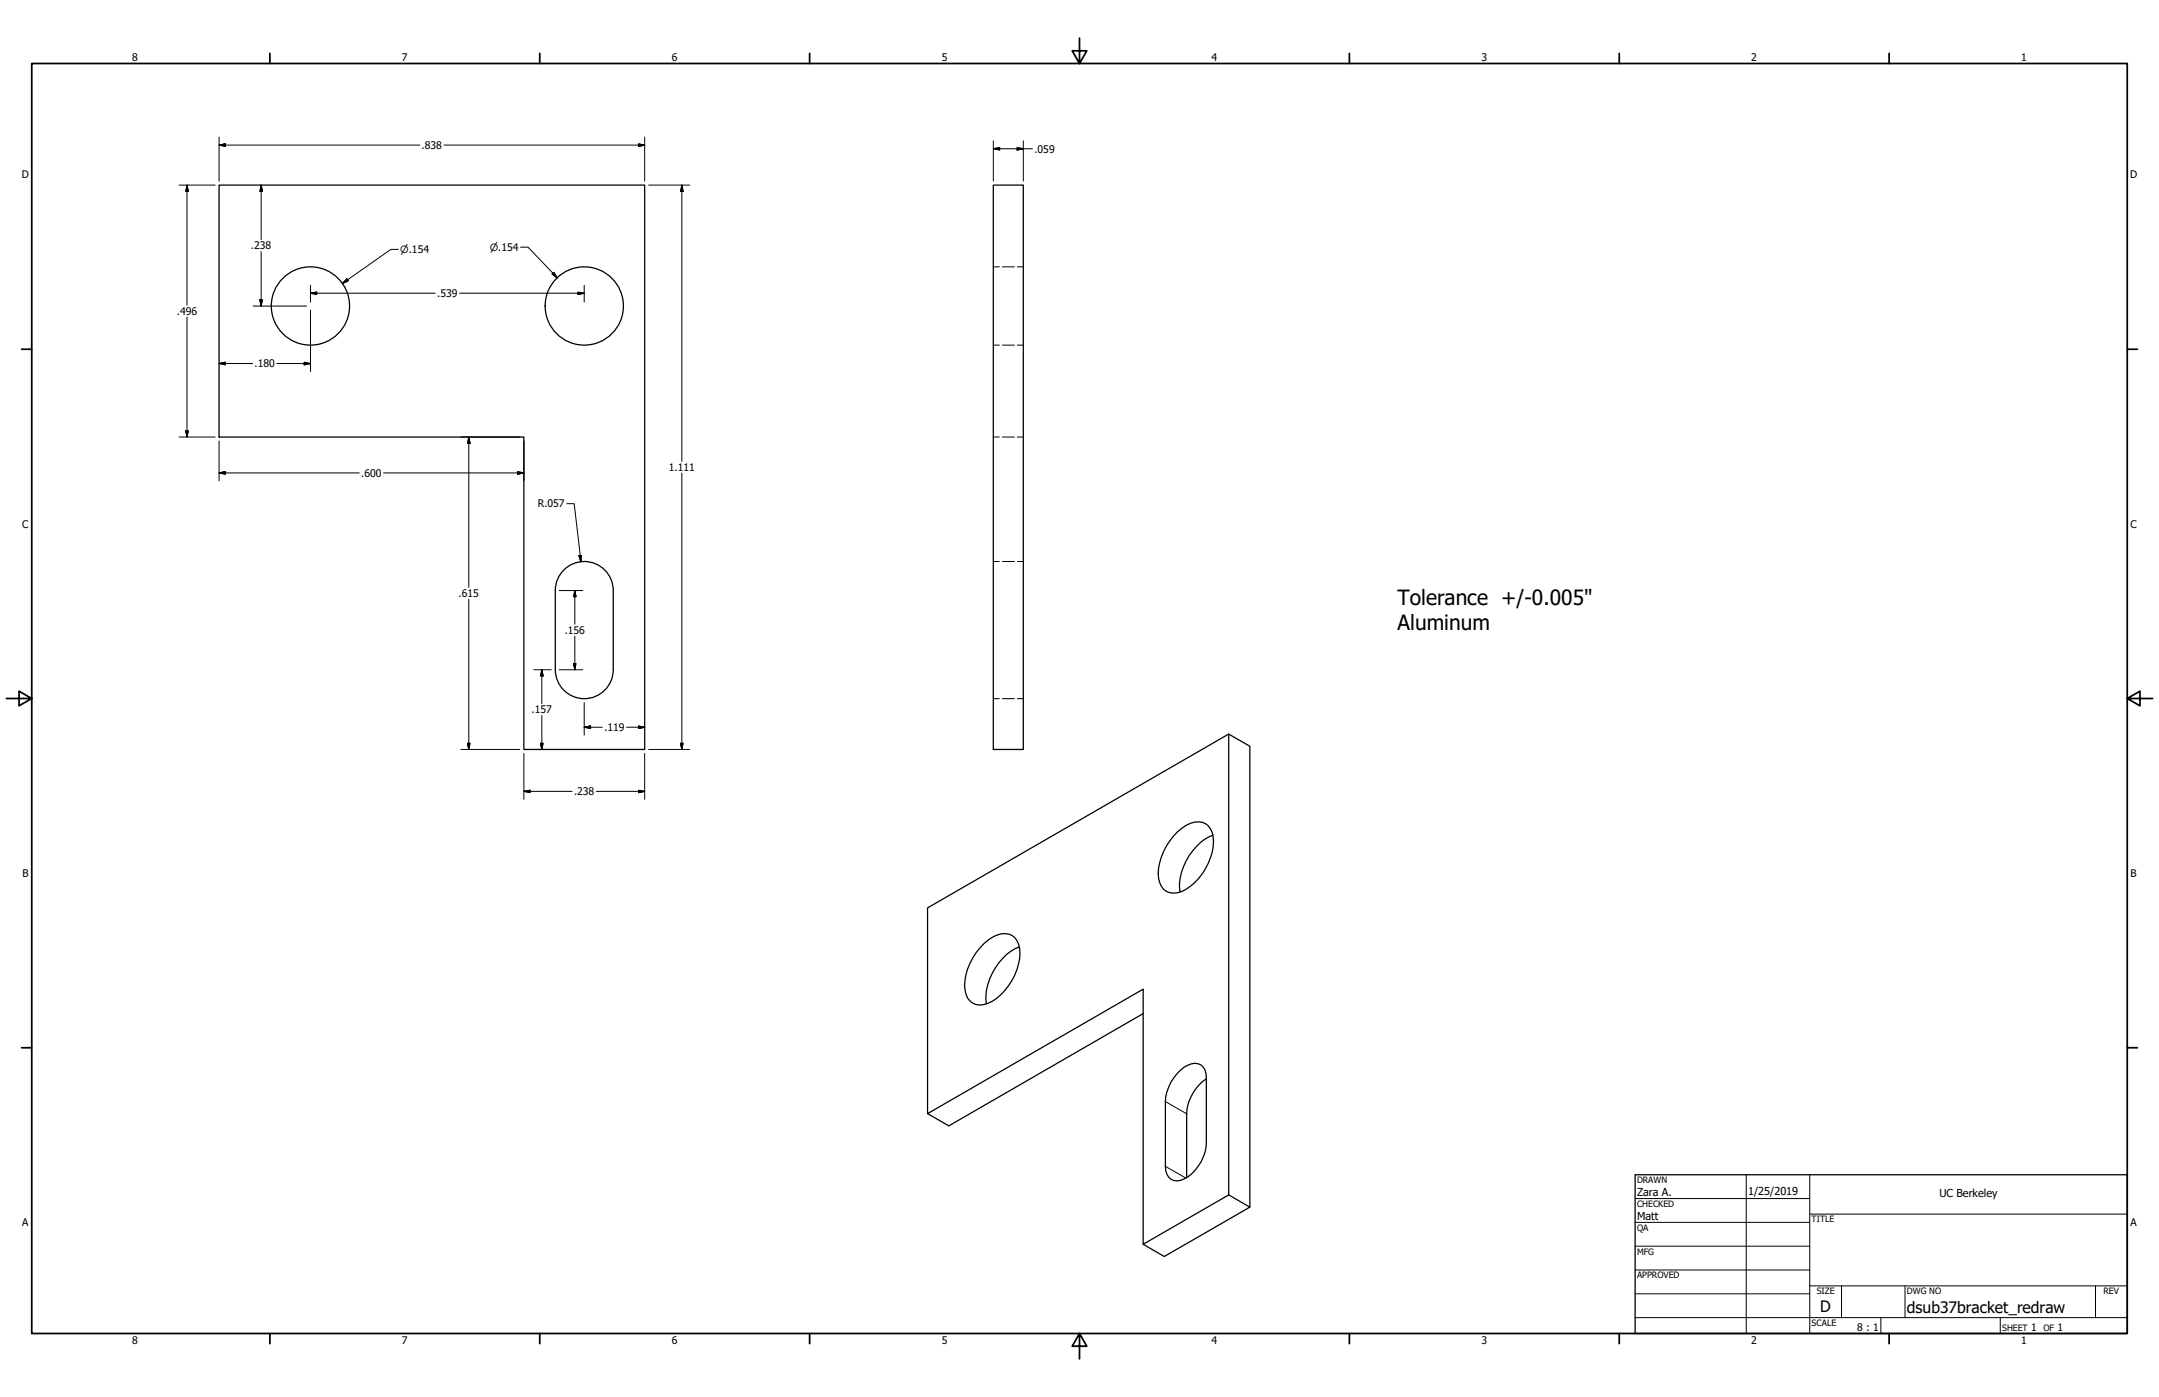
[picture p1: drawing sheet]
<svg xmlns="http://www.w3.org/2000/svg" width="864mm" height="559mm" viewBox="0 0 864 559" stroke-linecap="round" stroke-linejoin="round" font-family="sans-serif">
<!-- layer: Visible (ANSI) -->
<g fill="none" stroke="#000" stroke-width=".51">
<path d="M87.6 74h170.3v225.8h-48.4v-125h-121.9zM397.3 74h12v225.8h-12zM225.5 228a11.6 11.6 0 0 1 12.7-2.5 11.6 11.6 0 0 1 7.1 10.7v31.7a11.6 11.6 0 0 1-11.6 11.6 11.6 11.6 0 0 1-11.6-11.6v-31.7a11.5 11.5 0 0 1 3.4-8.2zM491.5 293.6l8.4 4.9v184.4l-8.4-4.9M470.9 332.8a11.2 11.2 0 0 1 10-3.9 7.2 7.2 0 0 1 4.5 7.7 23.8 23.8 0 0 1-12.8 20 6.2 6.2 0 0 1-9.2-5.3 23.5 23.5 0 0 1 7.5-18.5zM485.2 334.1a22.6 22.6 0 0 0-12.6 14.7 16.7 16.7 0 0 0-.6 8M393.5 377.5a11.2 11.2 0 0 1 9.9-3.9 7.1 7.1 0 0 1 4.6 7.7 23.7 23.7 0 0 1-12.8 20 6.2 6.2 0 0 1-9.2-5.3 22.9 22.9 0 0 1 7.5-18.5zM407.7 378.8a23.2 23.2 0 0 0-13.3 19l.2 3.8M457.3 405.4l-77.8 44.9-8.5-4.8v-82.3l120.5-69.6v184.4l-34.2 19.7v-102l-86.3 49.8M482.5 431.5a18.2 18.2 0 0 0-7.8 14v25.5M466.2 440.6a17.8 17.8 0 0 1 8.9-14.5 4.7 4.7 0 0 1 7.3 3.4l.1 27.6a17.1 17.1 0 0 1-10.4 15.1 4.5 4.5 0 0 1-5.8-4l-.1-1.7M499.9 482.9l-34.2 19.7-8.4-4.9"/>
<circle cx="124.2" cy="122.4" r="15.7"/>
<circle cx="233.7" cy="122.4" r="15.7"/>
</g>
<!-- layer: Hidden (ANSI) -->
<g fill="none" stroke="#000" stroke-width=".4">
<path d="M397.3 106.7h2.4M400.9 106.7h4.9M406.9 106.7h2.4M397.3 138h2.4M400.9 138h4.9M406.9 138h2.4M397.3 174.8h2.4M400.9 174.8h4.9M406.9 174.8h2.4M397.3 224.6h2.4M400.9 224.6h4.9M406.9 224.6h2.4"/>
<path d="M397.3 279.5h2.4M400.9 279.5h4.9M406.9 279.5h2.4"/>
</g>
<!-- layer: Visible Narrow (ANSI) -->
<path d="M466.2 440.6l8.5 4.9M466.2 466.5l8.1 4.7" fill="none" stroke="#000" stroke-width=".4"/>
<path d="M466.2 440.6v25.9" fill="none" stroke="#000" stroke-width=".51"/>
<!-- layer: Border (ANSI) -->
<g fill="none" stroke="#000" stroke-width=".7">
<path d="M431.8 15.2v10.2l-2.9-5.1h5.8l-2.9 5.1M12.7 25.4h838.2v508h-838.2zM107.9 21.3v4.1M215.9 21.3v4.1M323.8 21.3v4.1M539.8 21.3v4.1M647.7 21.3v4.1M755.6 21.3v4.1M8.6 139.7h4.1M850.9 139.7h4.1M2.5 279.4h10.2l-5.1-2.9v5.8l5.1-2.9M850.9 279.4l5.1 2.9v-5.8l-5.1 2.9h10.2"/>
<path d="M8.6 419.1h4.1M850.9 419.1h4.1M107.9 533.4v4.1M215.9 533.4v4.1M323.8 533.4v4.1M431.8 533.4l2.9 5.1h-5.8l2.9-5.1v10.2M539.8 533.4v4.1M647.7 533.4v4.1M755.6 533.4v4.1"/>
</g>
<!-- layer: Title (ANSI) -->
<g fill="none" stroke="#000" stroke-width=".4">
<path d="M654 479.4h69.9M698.5 469.9v63.5M723.9 469.9v63.5M654 488.9h69.9M654 498.5h69.9M723.9 485.6h127M654 508h69.9M654 517.5h69.9M723.9 514.3h127M736.6 514.3v12.7M762 514.3v12.7M838.2 514.3v12.7"/>
<path d="M654 527h196.9M752.3 527v6.4M800.1 527v6.4"/>
</g>
<path d="M654 469.9h196.9v63.5h-196.9z" fill="none" stroke="#000" stroke-width=".51"/>
<!-- layer: Dimension (ANSI) -->
<g fill="none" stroke="#000" stroke-width=".4">
<path d="M87.6 58l2.5-.5v1zM87.6 58h80.3M87.6 54.9v17.6M177.6 58h80.3M255.4 57.5l2.5 .5-2.5 .5zM257.9 54.9v17.6M397.3 59.5l2.6-.4v.9zM397.3 59.5h15.6M397.3 56.3v16.2M406.8 59.1l2.5 .4-2.5 .5zM409.3 56.3v16.2M71.6 74h14.4"/>
<path d="M74.8 74l.5 2.6h-1zM74.8 74v48M104.5 74l.5 2.6h-1.1zM104.5 74v21.8M259.5 74h16.4M272.7 74l.5 2.6h-1zM272.7 74v110.6M159.3 99.8h-3l-19.3 13.6M208.2 98.9h3l11.7 12.2M103.9 119.9h1.1l-.5 2.5zM104.5 100.6v21.8M124.2 117.3l2.5-.5v1z"/>
<path d="M124.2 117.3h49.9M124.2 114.1v6.7M138.7 111.6l.6 .7-2.3 1.1zM183.8 117.3h49.9M220.9 109.6l.7-.6 1.3 2.1zM231.2 116.8l2.5 .5-2.5 .5zM233.7 114.1v6.7M74.8 126.8v48M101.3 122.4h21.3M124.2 124v24.6M87.6 145.4l2.5-.5v1zM87.6 145.4h13.4"/>
<path d="M110.7 145.4h13.5M121.7 144.9l2.5 .5-2.5 .5zM71.6 174.8h14.4M74.3 172.3h1l-.5 2.5zM87.6 176.4v15.9M184.3 174.8h23.7M187.5 174.8l.5 2.6h-1zM187.5 174.8v60.1M209.5 176.4v15.9M87.6 189.2l2.5-.5v1zM87.6 189.2h56.1M153.4 189.2h56.1"/>
<path d="M207 188.7l2.5 .5-2.5 .5zM272.7 189.2v110.6M226.7 201.5h3l2.6 23.2M187.5 239.7v60.1M223.7 236.2h9.4M229.9 236.2l.5 2.5h-1zM229.9 236.2v13.5M231.6 222.2h1l-.3 2.5zM229.9 254.4v13.5M213.6 267.9h6.9M216.7 267.9l.5 2.5h-1zM216.7 267.9v13.6"/>
<path d="M223.7 267.9h9.4M229.4 265.4h1l-.5 2.5zM184.3 299.8h23.7M187 297.3h1l-.5 2.5zM216.2 297.3h1l-.5 2.5zM216.7 286.2v13.6M233.7 290.9l2.5-.5v1zM233.7 281.1v13M233.7 290.9h7.2M250.6 290.9h7.3M255.4 290.4l2.5 .5-2.5 .5zM259.5 299.8h16.4"/>
<path d="M272.2 297.3h1l-.5 2.5zM209.5 316.5l2.5-.4v1zM209.5 316.5h19.4M209.5 301.4v18.3M238.6 316.5h19.3M255.4 316.1l2.5 .4-2.5 .6zM257.9 301.4v18.3"/>
</g>
<g fill="#000" stroke="#000" stroke-width=".4">
<path d="M87.6 58l2.5-.5zM87.6 58l2.5-.5v1zM255.4 58.5l2.5-.5zM255.4 57.5l2.5 .5-2.5 .5zM397.3 59.5l2.6-.4zM397.3 59.5l2.6-.4v.9zM74.8 74l.5 2.6zM74.8 74l.5 2.6h-1zM104.5 74l.5 2.6zM104.5 74l.5 2.6h-1.1zM272.7 74l.5 2.6zM272.7 74l.5 2.6h-1z"/>
<path d="M406.8 60l2.5-.5zM406.8 59.1l2.5 .4-2.5 .5zM103.9 119.9l.6 2.5zM103.9 119.9h1.1l-.5 2.5zM124.2 117.3l2.5-.5zM124.2 117.3l2.5-.5v1zM138.7 111.6l-1.7 1.8zM138.7 111.6l.6 .7-2.3 1.1zM220.9 109.6l2 1.5zM220.9 109.6l.7-.6 1.3 2.1zM231.2 117.8l2.5-.5zM231.2 116.8l2.5 .5-2.5 .5z"/>
<path d="M87.6 145.4l2.5-.5zM87.6 145.4l2.5-.5v1zM121.7 145.9l2.5-.5zM121.7 144.9l2.5 .5-2.5 .5zM74.3 172.3l.5 2.5zM74.3 172.3h1l-.5 2.5zM187.5 174.8l.5 2.6zM187.5 174.8l.5 2.6h-1zM87.6 189.2l2.5-.5zM87.6 189.2l2.5-.5v1zM207 189.7l2.5-.5zM207 188.7l2.5 .5-2.5 .5z"/>
<path d="M229.9 236.2l.5 2.5zM229.9 236.2l.5 2.5h-1zM231.6 222.2l.7 2.5zM231.6 222.2h1l-.3 2.5zM216.7 267.9l.5 2.5zM216.7 267.9l.5 2.5h-1zM229.4 265.4l.5 2.5zM229.4 265.4h1l-.5 2.5zM187 297.3l.5 2.5zM187 297.3h1l-.5 2.5zM216.2 297.3l.5 2.5zM216.2 297.3h1l-.5 2.5z"/>
<path d="M233.7 290.9l2.5-.5zM233.7 290.9l2.5-.5v1zM255.4 291.4l2.5-.5zM255.4 290.4l2.5 .5-2.5 .5zM272.2 297.3l.5 2.5zM272.2 297.3h1l-.5 2.5zM209.5 316.5l2.5-.4zM209.5 316.5l2.5-.4v1zM255.4 317.1l2.5-.6zM255.4 316.1l2.5 .4-2.5 .6z"/>
</g>
<g font-size="8.4">
<text x="559.1" y="242.1">Tolerance +/-0.005&quot;</text>
<text x="559.1" y="252.2">Aluminum</text>
</g>
<g font-size="6.3">
<text x="728.1" y="524.9">D</text>
<text x="762.8" y="525.4">dsub37bracket_redraw</text>
</g>
<g font-size="4.4">
<text x="654.8" y="478.6">Zara A.</text>
<text x="699.3" y="478">1/25/2019</text>
<text x="775.8" y="479">UC Berkeley</text>
<text x="654.8" y="488.1">Matt</text>
</g>
<g font-size="4.2">
<text x="52.8" y="24.4">8</text>
<text x="160.8" y="24.4">7</text>
<text x="268.7" y="24.4">6</text>
<text x="376.7" y="24.4">5</text>
<text x="484.6" y="24.4">4</text>
<text x="592.6" y="24.4">3</text>
<text x="700.5" y="24.4">2</text>
<text x="808.5" y="24.4">1</text>
<text x="168.7" y="59.6">.838</text>
<text x="413.8" y="61">.059</text>
<text x="8.8" y="71.4">D</text>
<text x="852" y="71.4">D</text>
<text x="100.4" y="99.8">.238</text>
<text x="174.9" y="118.8">.539</text>
<text x="70.7" y="126">.496</text>
<text x="101.9" y="146.9">.180</text>
<text x="144.5" y="190.7">.600</text>
<text x="267.5" y="188.5">1.111</text>
<text x="215.1" y="202.9">R.057</text>
<text x="8.9" y="211.1">C</text>
<text x="852.2" y="211.1">C</text>
<text x="183.5" y="238.8">.615</text>
<text x="225.9" y="253.6">.156</text>
<text x="212.7" y="285.4">.157</text>
<text x="241.7" y="292.4">.119</text>
<text x="229.6" y="318.1">.238</text>
<text x="9" y="350.8">B</text>
<text x="852.2" y="350.8">B</text>
<text x="8.9" y="490.5">A</text>
<text x="852.2" y="490.5">A</text>
<text x="742.9" y="532.6">8 : 1</text>
<text x="812.4" y="532.6">1</text>
<text x="823" y="532.6">1</text>
<text x="52.8" y="537.5">8</text>
<text x="160.8" y="537.5">7</text>
<text x="268.7" y="537.5">6</text>
<text x="376.7" y="537.5">5</text>
<text x="484.6" y="537.5">4</text>
<text x="592.6" y="537.5">3</text>
<text x="700.5" y="537.5">2</text>
<text x="808.5" y="537.5">1</text>
</g>
<g font-size="4">
<text x="160.1" y="101.2">⌀.154</text>
<text x="195.9" y="100.3">⌀.154</text>
</g>
<g font-size="3.5">
<text x="654.8" y="473.2">DRAWN</text>
<text x="654.8" y="482.8">CHECKED</text>
<text x="724.7" y="488.9">TITLE</text>
<text x="654.8" y="492.3">QA</text>
<text x="654.8" y="501.8">MFG</text>
<text x="654.8" y="511.4">APPROVED</text>
<text x="726.7" y="517.7">SIZE</text>
<text x="762.8" y="517.7">DWG NO</text>
<text x="841.4" y="517.7">REV</text>
<text x="724.7" y="530.4">SCALE</text>
<text x="800.9" y="532.6">SHEET</text>
<text x="817.4" y="532.6">OF</text>
</g>
</svg>
